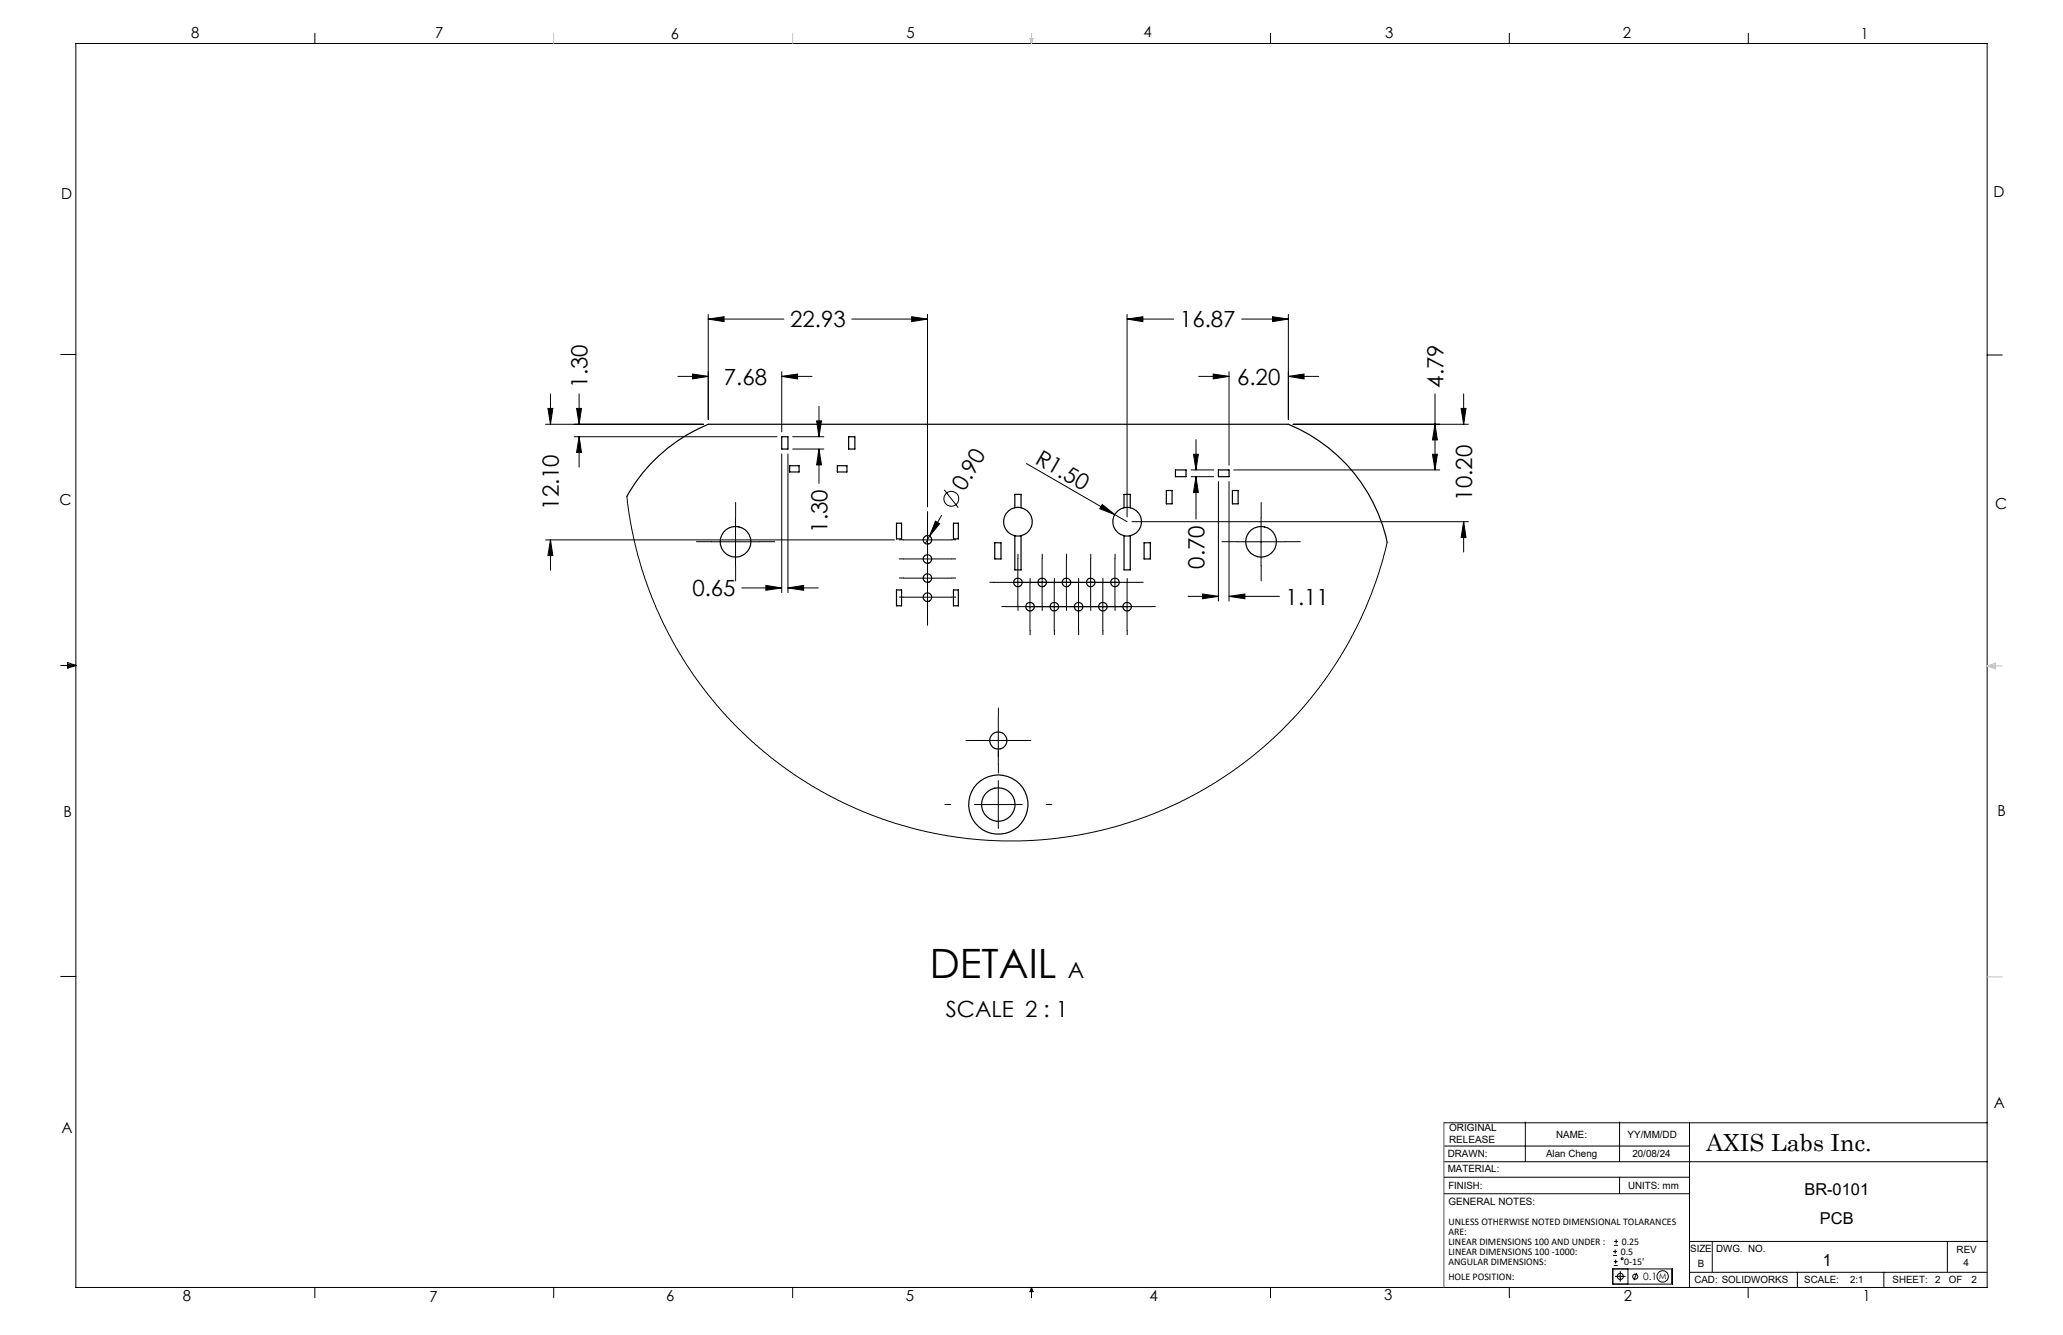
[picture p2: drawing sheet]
<svg xmlns="http://www.w3.org/2000/svg" width="432mm" height="279mm" viewBox="0 0 432 279" stroke-linecap="round" stroke-linejoin="round" font-family="sans-serif">
<g fill="none" stroke="#000" stroke-width=".21">
<path d="M15.9 9.1h400v260.4h-400zM65.9 6.9v2.2M265.9 6.9v2.2M315.9 6.9v2.2M365.9 6.9v2.2M12.7 74.2h3.2M141.9 78.8h6.3M145 78.3l3.2 .5-3.2 .5zM148.2 66.8l3.4-.5v1zM148.2 65.8v22M148.2 66.8h15.9M163.6 78.8l3.3-.5v1z"/>
<path d="M163.6 77.8v12.6M163.6 78.8h6.4M178.3 66.8h15.8M190.8 66.3l3.3 .5-3.3 .5zM194.1 65.8v40.3M235.9 66.8l3.3-.5v1zM235.9 65.8v42.4M235.9 66.8h9.8M250.9 78.8h6.3M253.9 78.3l3.3 .5-3.3 .5zM257.2 77.8v19.6M259.9 66.8h9.8"/>
<path d="M266.3 66.3l3.4 .5-3.4 .5zM269.7 78.8l3.2-.5v1zM269.7 65.8v22M269.7 78.8h6.3M415.9 74.3h3.2M114.2 88.8h33M114.7 85.5h1l-.5 3.3zM115.2 82.4v6.4M120.2 91.4h42.4M120.7 85.5h1l-.5 3.3zM121.2 82.4v6.4M121.2 91.4v6.4"/>
<path d="M121.2 91.4l.5 3.3h-1zM163.6 95v29M164.9 95v29M165.9 91.4h6.5M165.9 94h6.5M170.9 88.1h1l-.5 3.3zM171.4 85.1v6.3M171.4 94v7.2M171.4 94l.5 3.3h-1zM214.8 97l21.1 12.2M249.3 98.4h4.7M249.3 99.8h4.7"/>
<path d="M249.8 95.1h1l-.5 3.3zM250.3 99.8l.5 3.3h-1zM250.3 92v6.4M250.3 99.8v8.9M258.2 98.4h43.1M270.7 88.8h36.6M299.8 95.1h1l-.4 3.3zM300.4 82.4v16M300.4 88.8l.4 3.3h-1zM305.8 85.5h1l-.4 3.3zM306.4 82.4v6.4M114.2 113h73"/>
<path d="M115.2 113v6.3M115.2 113l.5 3.3h-1zM131.2 103.9l1 6.8 .9 4 1.3 4.6 2.1 5.8 2.9 6.5 3.5 6.2 3.7 5.5 2.8 3.6 2.7 3 4.3 4.3 5 4.4 6.2 4.4 5.5 3.3 6.6 3.2 6.4 2.4 7.6 2.1 6.8 1.3 6.5 .6 6.7 .1 7.3-.5 7.3-1.2 6.6-1.7 6.5-2.3 7.4-3.4 5.6-3.1 5.6-3.9 4-3.2 2.5-2.1 4.8-4.9 5.2-6.3 3.5-5 3.8-6.9 2.5-5.3 2.3-6.2 1.7-6.5M148.9 113.4h10.1M154 108.4v10M189.1 117h10M189.1 113h10M194.1 108v22M194.6 112.2l-.9 1.6M195.8 109.1l.9 .5-2.1 2.6zM197.1 107.8l-2.5 4.4M197.6 102.5l3 3.8"/>
<path d="M213 116.9v10M218.1 116.9v10M223.2 116.9v10M228.3 116.9v10M230.7 105.6l2.6 2.1-3.1-1.2zM233.4 116.9v10M236.9 109.2h70.4M255 100.8v25M257.2 100.8v25M258.9 113.4h10.1M263.9 108.4v10M306.4 109.2v6.3"/>
<path d="M306.4 109.2l.4 3.3h-1zM12.7 139.3h3.2M14.2 139.1l1.7 .2M14.2 138.7l1.7 .6-1.7 .5zM15.9 139.3l-1.7 .3M155.3 123h8.3M160.3 122.5l3.3 .5-3.3 .5zM164.9 123l3.3-.5v1zM164.9 123h6.4M189.1 121h10M189.1 125h10M208 121.9h30.4"/>
<path d="M210.6 127h30.3M215.6 122v10M220.7 122v10M225.7 122v10M230.8 122v10M235.9 122v10M248.7 124.8h6.3M251.7 124.3l3.3 .5-3.3 .5zM257.2 124.8l3.4-.5v1zM257.2 124.8h10.6M203.9 155h10.1M209 150v10"/>
<path d="M203.9 168.4h10.1M209 163.4v10M12.7 204.4h3.2M302.2 239.9h51.4M319.3 234.8v8.3M339 234.8v8.3M353.6 234.9v34.6M415.9 235h-113.7v34.5M302.2 243.1h113.7M302.2 246.4h51.4M302.2 249.8h51.4M337.9 259.8h.8"/>
<path d="M338.3 259.4v.8M339 246.4v3.4M353.6 259.8h62.3M358.4 259.8v6.4M407.6 259.8v6.4M65.9 269.5v2.1M115.9 269.5v2.1M165.9 269.5v2.1M215.9 269.5v2.1M215.9 269.5l.3 .8h-.6zM265.9 269.5v2.1M315.9 269.5v2.1"/>
<path d="M337.6 265.6h12.4v3.1h-12.4zM337.6 262.7h.9M337.6 261.9h.9M337.8 264.9h.8M337.8 264.1h.8M337.9 260.6h.8M338 267.1h2.3M338.1 261.5v.9M338.2 263.6v.9M339.1 266v2.3M340.7 265.6v3.1M342.6 266.4l-.6 1.5"/>
<path d="M353.6 266.3h62.3M365.9 269.5v2.1M376.2 266.3v3.2M394.3 266.3v3.2"/>
<circle cx="199.1" cy="104.4" r="1.56"/>
<circle cx="339.1" cy="267.2" r=".65"/>
<circle cx="339.5" cy="263.4" r=".2"/>
<circle cx="342.3" cy="267.2" r=".54"/>
<circle cx="348" cy="267.1" r="1.2"/>
</g>
<g fill="none" stroke="#000" stroke-width=".21" stroke-dasharray="15.2 1.3 1.3 1.3">
<path d="M149 113.4h-3.2M154 108.4v-3.2M154 118.4v3.2M159 113.4h3.2M189.1 117h-.9M189.1 113h-.9M194.1 112v-.9M194.1 116v-.9M194.1 120v-.9M194.1 108v-.9M194.1 118v.9M199.1 117h.9"/>
<path d="M199.1 113h.9M213.1 116.9v-.9M218.1 116.9v-.9M223.2 116.9v-.9M228.3 116.9v-.9M233.4 116.9v-.9M259 113.4h-3.2M264 108.4v-3.2M264 118.4v3.2M269 113.4h3.2M189.1 121h-.9M189.1 125h-.9"/>
<path d="M194.1 122v.9M194.1 126v.9M194.1 130v.9M199.1 121h.9M199.1 125h.9M208.1 121.9h-.9M210.6 127h-.9M213.1 126.9v.9M213.1 121.9h-.9M215.6 122v-.9M215.6 132v.9M215.7 127h-.9"/>
<path d="M218.1 121.9h.9M218.1 126.9v.9M218.2 121.9h-.9M220.6 127h.9M220.7 122v-.9M220.7 132v.9M220.8 127h-.9M223.1 121.9h.9M223.2 126.9v.9M223.3 121.9h-.9M225.7 127h.9M225.8 122v-.9"/>
<path d="M225.8 132v.9M225.8 127h-.9M228.2 121.9h.9M228.3 126.9v.9M228.4 121.9h-.9M230.8 127h.9M230.8 122v-.9M230.8 132v.9M230.9 127h-.9M233.3 121.9h.9M233.4 126.9v.9M235.8 127h.9"/>
<path d="M235.9 122v-.9M235.9 132v.9M238.4 121.9h.9M240.9 127h.9M204 155h-1.8M209 158.4v-1.2M209 150v-1.8M209 160v1.8M214 155h1.8M199 168.4h-1.2M219 168.4h1.2"/>
</g>
<path d="M115.9 6.9v2.2M165.9 6.9v2.2M215.6 8h.6l-.3 1.1zM215.7 8l.2 1.1M215.9 6.9v2.2M216 8l-.1 1.1M415.9 139.4h3.2M415.9 139.4l1.8-.6v1.2zM415.9 139.4l1.8 .3M417.7 139.2l-1.8 .2M415.9 204.5h3.2M302.2 235v34.3" fill="none" stroke="#c0c0c0" stroke-width=".21"/>
<g fill="#000">
<path d="M195.8 109.1l.9 .5-2.1 2.6zM230.7 105.6l2.6 2.1-3.1-1.2z"/>
<path d="M163.6 78.8l3.3-.5v1zM145 78.3l3.2 .5-3.2 .5z"/>
<path d="M190.8 66.3l3.3 .5-3.3 .5zM148.2 66.8l3.4-.5v1zM164.9 123l3.3-.5v1zM160.3 122.5l3.3 .5-3.3 .5zM257.2 124.8l3.4-.5v1zM251.7 124.3l3.3 .5-3.3 .5z"/>
<path d="M253.9 78.3l3.3 .5-3.3 .5zM269.7 78.8l3.2-.5v1zM235.9 66.8l3.3-.5v1zM266.3 66.3l3.4 .5-3.4 .5z"/>
<path d="M120.7 85.5h1l-.5 3.3zM121.2 91.4l.5 3.3h-1zM114.7 85.5h1l-.5 3.3zM115.2 113l.5 3.3h-1z"/>
<path d="M170.9 88.1h1l-.5 3.3zM171.4 94l.5 3.3h-1z"/>
<path d="M250.3 99.8l.5 3.3h-1zM249.8 95.1h1l-.5 3.3z"/>
<path d="M299.8 95.1h1l-.4 3.3zM300.4 88.8l.4 3.3h-1zM306.4 109.2l.4 3.3h-1zM305.8 85.5h1l-.4 3.3z"/>
</g>
<g fill="none" stroke="#000" stroke-width=".25">
<path d="M163.6 91.4h1.3v2.6h-1.3zM165.3 97.5h2v1.3h-2zM175.3 97.5h2v1.3h-2zM177.6 91.4h1.3v2.6h-1.3zM246 98.4h2.2v1.4h-2.2zM255 98.4h2.2v1.4h-2.2zM131.2 103.9a34.5 34.5 0 0 1 17-15.1h121.5a34.5 34.5 0 0 1 20.6 24.7M187.6 109.5h1.1v3.3h-1.1zM199.6 109.5h1v3.3h-1zM208.2 113.6h1.3v3.4h-1.3zM212.4 106.3a3 3 0 0 0-2.3 2.9 3 3 0 0 0 2.3 2.9M212.4 106.3h1.3"/>
<path d="M212.4 112.1h1.3M212.4 112.1v7.2h1.3v-7.2M212.4 106.3v-2.8h1.3v2.8M213.7 106.3a3 3 0 0 1 2.4 2.9 3 3 0 0 1-2.4 2.9M235.3 106.3a3 3 0 0 0-2.4 2.9 3 3 0 0 0 2.4 2.9M235.3 106.3h1.3M235.3 112.1h1.3M235.3 112.1v7.2h1.3v-7.2M235.3 106.3v-2.8h1.3v2.8M236.6 106.3a3 3 0 0 1 2.3 2.9 3 3 0 0 1-2.3 2.9M239.5 113.6h1.3v3.4h-1.3zM244.1 102.7h1.2v2.7h-1.2z"/>
<path d="M258 102.7h1.2v2.7h-1.2zM187.6 123.5h1.1v3.3h-1.1zM199.6 123.5h1v3.3h-1z"/>
<circle cx="153.9" cy="113.4" r="3.2"/>
<circle cx="194.1" cy="113" r=".9"/>
<circle cx="194.1" cy="117" r=".9"/>
<circle cx="263.9" cy="113.4" r="3.2"/>
<circle cx="194.1" cy="121" r=".9"/>
<circle cx="194.1" cy="125" r=".91"/>
<circle cx="213.1" cy="121.9" r=".9"/>
<circle cx="215.6" cy="127" r=".9"/>
<circle cx="218.1" cy="121.9" r=".9"/>
<circle cx="220.7" cy="127" r=".9"/>
<circle cx="223.2" cy="121.9" r=".9"/>
<circle cx="225.8" cy="127" r=".9"/>
<circle cx="228.3" cy="121.9" r=".9"/>
<circle cx="230.8" cy="127" r=".9"/>
<circle cx="233.4" cy="121.9" r=".9"/>
<circle cx="235.9" cy="127" r=".9"/>
<circle cx="208.9" cy="155" r="1.8"/>
<circle cx="208.9" cy="168.4" r="6.2"/>
<circle cx="209" cy="168.4" r="3.5"/>
</g>
<text font-size="8.5" x="194.6" y="204.7">DETAIL</text>
<text font-size="4.9" x="357.1" y="240.9">AXIS Labs Inc.</text>
<g font-size="4.7">
<text x="165.4" y="68.5">22.93</text>
<text x="247" y="68.5">16.87</text>
<text x="123" y="81.1" transform="rotate(-90 123 81.1)">1.30</text>
<text x="151.5" y="80.5">7.68</text>
<text x="258.9" y="80.5">6.20</text>
<text x="302.1" y="81.1" transform="rotate(-90 302.1 81.1)">4.79</text>
<text x="216.5" y="96.8" transform="rotate(30 216.5 96.8)">R1.50</text>
<text x="117" y="106.7" transform="rotate(-90 117 106.7)">12.10</text>
<text x="201.9" y="103" transform="rotate(-60 201.9 103)">0.90</text>
<text x="308.1" y="104.8" transform="rotate(-90 308.1 104.8)">10.20</text>
<text x="173.2" y="111.5" transform="rotate(-90 173.2 111.5)">1.30</text>
<text x="252.1" y="119" transform="rotate(-90 252.1 119)">0.70</text>
<text x="144.9" y="124.8">0.65</text>
<text x="269.1" y="126.6">1.11</text>
<text x="223.5" y="204.7">A</text>
<text x="198" y="212.9">SCALE 2 : 1</text>
</g>
<text font-size="3.5" x="381.6" y="265.1">1</text>
<g font-size="3.4">
<text x="377.7" y="250.2">BR-0101</text>
<text x="380.9" y="256.3">PCB</text>
</g>
<g font-size="3.2">
<text x="40" y="7.9">8</text>
<text x="91.1" y="7.9">7</text>
<text x="140.4" y="8.1">6</text>
<text x="189.8" y="7.9">5</text>
<text x="239.3" y="7.6">4</text>
<text x="289.9" y="7.9">3</text>
<text x="339.7" y="7.9">2</text>
<text x="389.5" y="8.1">1</text>
<text x="12.8" y="41.6">D</text>
<text x="417.3" y="41.1">D</text>
<text x="12.4" y="105.7">C</text>
<text x="417.6" y="106.5">C</text>
<text x="13.3" y="170.9">B</text>
<text x="418.1" y="170.8">B</text>
<text x="417.3" y="231.9">A</text>
<text x="12.9" y="237.2">A</text>
<text x="38.3" y="272.4">8</text>
<text x="89.9" y="272.4">7</text>
<text x="139.4" y="272.2">6</text>
<text x="189.6" y="272.2">5</text>
<text x="240.6" y="272.2">4</text>
<text x="289.7" y="272.2">3</text>
<text x="339.9" y="272.3">2</text>
<text x="389.9" y="272.3">1</text>
</g>
<g font-size="2.1">
<text x="303.3" y="236.6">ORIGINAL</text>
<text x="303.3" y="239.1">RELEASE</text>
<text x="325.7" y="238.1">NAME:</text>
<text x="340.7" y="238.2">YY/MM/DD</text>
<text x="303" y="242.1">DRAWN:</text>
<text x="303" y="245.3">MATERIAL:</text>
<text x="323.6" y="242.1">Alan Cheng</text>
<text x="341.7" y="242.1">20/08/24</text>
<text x="303.2" y="248.8">FINISH:</text>
<text x="340.8" y="248.8">UNITS: mm</text>
<text x="303.2" y="252.2">GENERAL NOTES:</text>
<text x="303.2" y="256.3">UNLESS OTHERWISE NOTED DIMENSIONAL TOLARANCES</text>
<text x="303.2" y="258.4">ARE:</text>
<text x="303.2" y="260.6">LINEAR DIMENSIONS 100 AND UNDER :</text>
<text x="303.2" y="262.7">LINEAR DIMENSIONS 100 -1000:</text>
<text x="339.2" y="262.7">0.5</text>
<text x="339.4" y="260.6">0.25</text>
<text x="353.8" y="262.1">SIZE</text>
<text x="359.2" y="262">DWG. NO.</text>
<text x="409.5" y="262.2">REV</text>
<text x="303.2" y="264.8">ANGULAR DIMENSIONS:</text>
<text x="303.2" y="268">HOLE POSITION:</text>
<text x="339.9" y="264.8">0-15'</text>
<text x="343.9" y="267.9">0.1</text>
<text x="354.6" y="268.6">CAD: SOLIDWORKS</text>
<text x="355.4" y="265.1">B</text>
<text x="377.6" y="268.6">SCALE:</text>
<text x="387.3" y="268.6">2:1</text>
<text x="396.1" y="268.6">SHEET:</text>
<text x="405" y="268.6">2</text>
<text x="407.9" y="268.6">OF</text>
<text x="410.9" y="264.9">4</text>
<text x="412.6" y="268.6">2</text>
</g>
<text font-size="1.7" x="347.3" y="267.7">M</text>
</svg>
